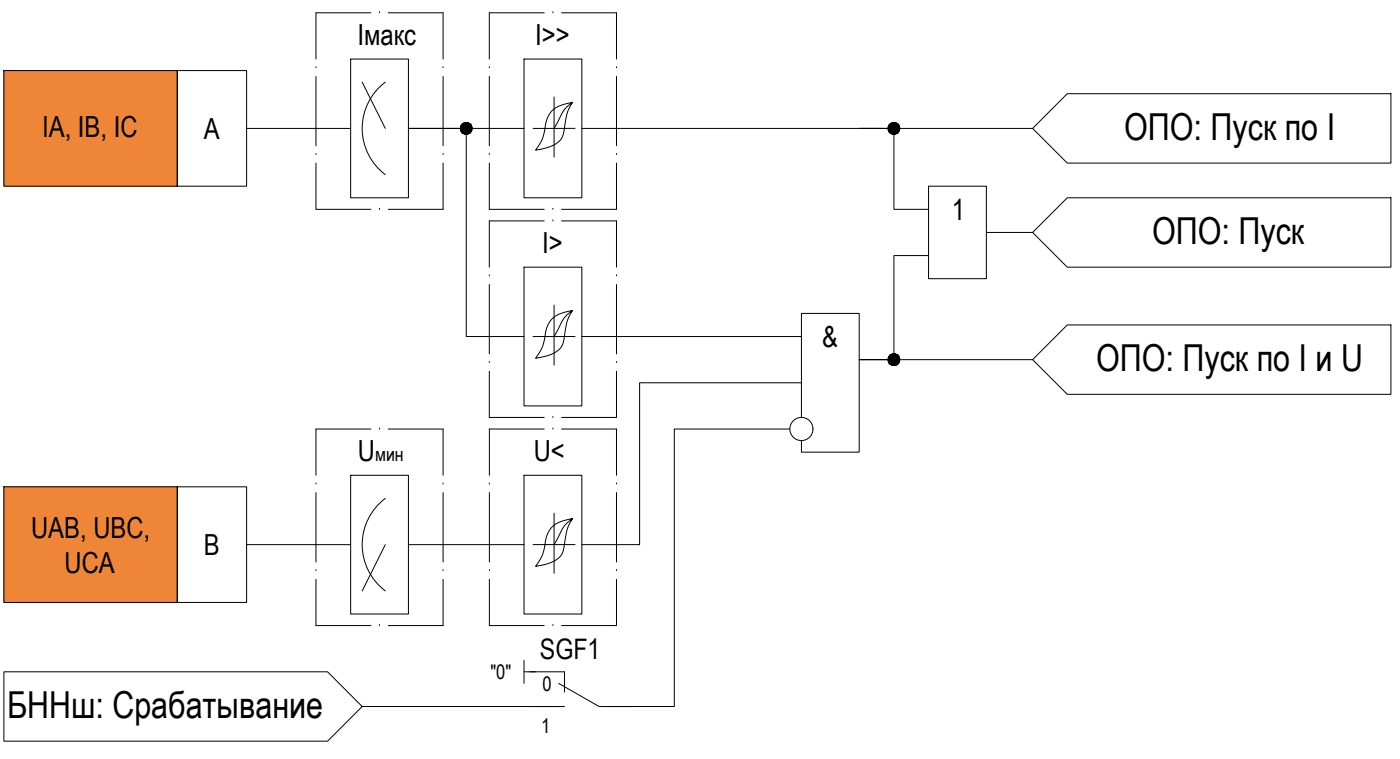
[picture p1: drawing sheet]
<svg xmlns="http://www.w3.org/2000/svg" width="1161mm" height="629mm" viewBox="0 0 1161 629" stroke-linecap="round" stroke-linejoin="round" font-family="sans-serif">
<!-- layer: 0 -->
<g fill="none" stroke="#000" stroke-width=".83">
<path d="M3 59h144v95h-144zM147 59h58v95h-58zM291 49h48v115h-48zM435 49h48v115h-48zM300 68l20 38M320 68a48 48 0 0 0 0 77M885 78h269v57h-269l-28-29zM460 80v50M475 85a34 34 0 0 0-6 16l-1 6a15 15 0 0 1-12 15l-12 3 3-4a42 42 0 0 0 6-20 20 20 0 0 1 17-15l5-1-7 7-8 14h-18M205 106h86M435 106h-96h48v173h48M477 106h-17"/>
<path d="M483 106h249M857 106h-144h29v68h28M770 154h48v77h-48zM818 193h39M857 193l28-29h269v58h-269zM770 212h-28v86h-29h144M435 222h48v115h-48zM460 253v50M475 257a34 34 0 0 0-6 17l-1 6a15 15 0 0 1-12 14l-12 3 3-4a42 42 0 0 0 6-20 20 20 0 0 1 17-15l5-1-7 7-8 15h-18M477 279h-17M483 279h182M885 269h269v58h-269l-28-29z"/>
<path d="M665 317h-134v135h-48M655 356h-96v230h-57M665 346v-86h48v115h-48v-10M291 394h48v115h-48zM435 394h48v115h-48zM3 404h144v96h-144zM147 404h58v96h-58zM320 413a48 48 0 0 0 0 77M460 426v49M475 430a34 34 0 0 0-6 17l-1 5a15 15 0 0 1-12 15l-12 3 3-4a42 42 0 0 0 6-20 20 20 0 0 1 17-15l5-1-7 7-8 15h-18M205 452h86M320 452l-20 38"/>
<path d="M339 452h96M460 452h17M3 557h269l28 29-28 29h-269zM435 548v19M435 557h9M300 586h163"/>
<circle cx="387" cy="106" r="5"/>
<circle cx="741" cy="106" r="5"/>
<circle cx="741" cy="298" r="5"/>
<circle cx="665" cy="356" r="10"/>
</g>
<g fill="none" stroke="#000" stroke-width=".83">
<path d="M308 11h-46v38M315 11h.1M322 11h46v38M451 11h-45v38M459 11h.1M466 11h45v38M262 56h.1M368 56h.1M406 56h.1M511 56h.1M262 63v58M368 63v58"/>
<path d="M406 63v58M511 63v58M262 128h.1M262 135v39h46M368 128h.1M368 135v39h-46M406 128h.1M406 135v39h45M511 128h.1M511 135v39h-45M315 174h.1M459 174h.1"/>
<path d="M451 183h-45v39M459 183h.1M466 183h45v39M406 229h.1M406 236v57M511 229h.1M511 236v57M406 301h.1M406 308v38h45M511 301h.1M511 308v38h-45M308 356h-46v38"/>
<path d="M315 356h.1M322 356h46v38M451 356h-45v38M459 346h.1M459 356h.1M466 356h45v38M262 401h.1M262 409v57M368 401h.1M368 409v57M406 401h.1M406 409v57"/>
<path d="M511 401h.1M511 409v57M262 473h.1M368 473h.1M406 473h.1M511 473h.1M262 480v39h46M368 480v39h-46M406 480v39h45M511 480v39h-45M315 519h.1M459 519h.1"/>
<path d="M439 557h29v17M463 567l34 19h29M439 586h29"/>
</g>
<!-- layer: 0 -->
<g fill="#000" stroke="#000" stroke-width=".83">
<path d="M386 102h2zM385 102h3z"/>
<path d="M385 102h4zM385 102h4z"/>
<path d="M385 111h3zM385 111h2z"/>
<path d="M385 102l5 1zM384 103l1-1 5 1z"/>
<path d="M385 111h4zM385 111h3z"/>
<path d="M384 103h6zM383 103h1h6z"/>
<path d="M384 110l5 1 1-1zM384 110l5 1z"/>
<path d="M383 103l8 1-1-1zM383 103l8 1h-8z"/>
<path d="M383 110h7zM383 110h7h-6z"/>
<path d="M383 104l8 1v-1zM383 104l8 1h-9z"/>
<path d="M383 109l7 1 1-1zM383 109l7 1h-7z"/>
<path d="M382 105l9 1v-1zM382 105l9 1h-9z"/>
<path d="M382 108l9 1v-1zM382 108l9 1h-8z"/>
<path d="M382 106h10h-1zM382 106h10h-10z"/>
<path d="M382 107l9 1v-1zM382 107l9 1h-9z"/>
<path d="M382 106l9 1 1-1zM382 106l9 1h-9z"/>
<path d="M741 102h2zM740 102h3z"/>
<path d="M740 102h4zM739 102h5z"/>
<path d="M740 111h3zM740 111h2z"/>
<path d="M739 102l5 1zM739 103v-1l5 1z"/>
<path d="M739 111h5zM739 111h4z"/>
<path d="M739 103h6h-1zM738 103h1h6z"/>
<path d="M739 110l5 1v-1zM739 110l5 1z"/>
<path d="M738 103l8 1-1-1zM738 103l8 1h-9z"/>
<path d="M738 110h6h1zM738 110h6h-5z"/>
<path d="M737 104l9 1v-1zM737 104l9 1h-9z"/>
<path d="M737 109l8 1 1-1zM737 109l8 1h-7z"/>
<path d="M737 105l9 1v-1zM737 105l9 1h-9z"/>
<path d="M737 108l9 1v-1zM737 108l9 1h-9z"/>
<path d="M737 106h9zM737 106h9h-9z"/>
<path d="M737 107l9 1v-1zM737 107l9 1h-9z"/>
<path d="M737 106l9 1v-1zM737 106l9 1h-9z"/>
<path d="M741 293l2 1zM740 294h3z"/>
<path d="M740 294h4zM739 294h5z"/>
<path d="M739 294h5zM739 294h5z"/>
<path d="M739 294l6 1-1-1zM738 295l1-1 6 1z"/>
<path d="M738 295l8 1-1-1zM738 295l8 1h-9z"/>
<path d="M737 296l9 1v-1zM737 296l9 1h-9z"/>
<path d="M737 297h9zM737 297h9h-9z"/>
<path d="M737 297l9 1v-1zM737 297l9 1h-9z"/>
<path d="M737 299l9 1v-1zM737 299l9 1h-9z"/>
<path d="M737 298l9 1v-1zM737 298l9 1h-9z"/>
<path d="M740 303h3zM740 303h2z"/>
<path d="M739 303h5zM739 303h4z"/>
<path d="M739 302l5 1v-1zM739 302l5 1z"/>
<path d="M738 301l6 1 1-1zM738 301l6 1h-5z"/>
<path d="M737 301h8h1zM737 301h8h-7z"/>
<path d="M737 300l9 1v-1zM737 300l9 1h-9z"/>
</g>
<g fill="#ef8637" stroke="#ef8637" stroke-width=".83">
<path d="M3 59l144 95v-95zM3 59l144 95h-144z"/>
<path d="M3 404l144 96v-96zM3 404l144 96h-144z"/>
</g>
<g font-size="30.8">
<text x="933" y="116">ОПО: Пуск по I</text>
<text x="956" y="202">ОПО: Пуск</text>
<text x="909" y="308">ОПО: Пуск по I и U</text>
<text x="6" y="595">БННш: Срабатывание</text>
</g>
<g font-size="24.1">
<text x="297" y="37">Iмакс</text>
<text x="444" y="37">I&gt;&gt;</text>
<text x="35" y="114">IA, IB, IC</text>
<text x="169" y="115">А</text>
<text x="790" y="182">1</text>
<text x="450" y="210">I&gt;</text>
<text x="682" y="288">&amp;</text>
<text x="297" y="383">U</text>
<text x="443" y="383">U&lt;</text>
<text x="26" y="446">UAB, UBC,</text>
<text x="169" y="460">В</text>
<text x="53" y="475">UCA</text>
</g>
<text font-size="23.4" x="448" y="546">SGF1</text>
<g font-size="16.7">
<text x="407" y="563">&quot;0&quot;</text>
<text x="450" y="573">0</text>
<text x="449" y="608">1</text>
</g>
<text font-size="16.1" x="311" y="383">мин</text>
</svg>
